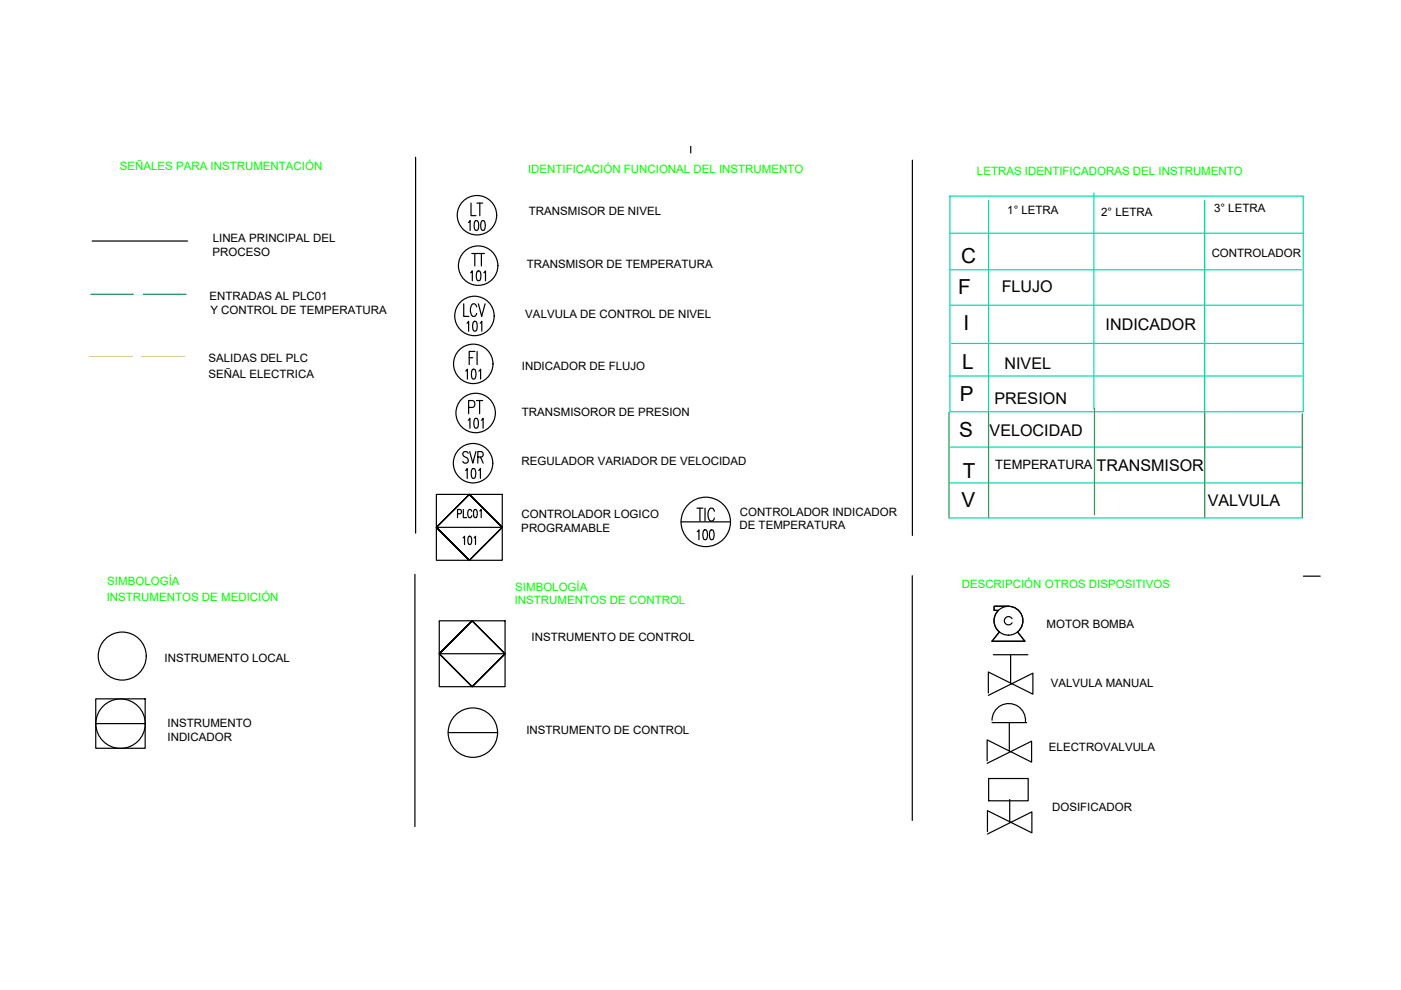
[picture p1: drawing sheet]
<svg xmlns="http://www.w3.org/2000/svg" width="297mm" height="210mm" viewBox="0 0 297 210" stroke-linecap="round" stroke-linejoin="round" font-family="sans-serif">
<!-- layer: 07 -->
<path d="M146.5 31v1.4M276.4 122.2h3.5" fill="none" stroke="#000" stroke-width=".25"/>
<!-- layer: 0 -->
<g fill="none" stroke="#000" stroke-width=".25">
<path d="M88.1 33.3v79.7M193.4 34v79.5M19.5 51.1h20.3M88 121.8v53.5M193.4 122.1v51.9M210.6 138.8h7.3M214.3 138.8v6M209.5 146.9v-4.4l9.5 4.7v-4.5l-9.5 4.7M210.3 152.7a3.5 3.5 0 0 1 3.7-3.5 3.5 3.5 0 0 1 3.4 3.8M210.3 153.2h7.4M214 153.2v6M209.3 161.3v-4.4l9.4 4.7v-4.5l-9.4 4.7"/>
<path d="M209.4 176.3v-4.4l9.4 4.7v-4.5l-9.4 4.7M209.6 165.1h8.4v4.7h-8.4zM214.1 169.5v4.7"/>
<circle cx="25.9" cy="139.1" r="5.1"/>
</g>
<path d="M19.2 62.4h9.1M30.4 62.4h9.1M201.2 87.5v22.3M209.6 87.5v22.3M232.1 86.6v22.6M255.4 87.5v22.3M276.1 87.7v22.1" fill="none" stroke="#139b48" stroke-width=".25"/>
<path d="M19 75.6h9M30.1 75.6h9.1" fill="none" stroke="#f8d731" stroke-width=".25"/>
<!-- layer: SYMS -->
<g fill="none" stroke="#000" stroke-width=".25">
<path d="M92.5 104.8h14v14h-14zM92.5 111.8h14M99.5 104.8l7 7-7 7-7-7 7-7 7 7-7 7-7-7 7-7-7 7 7 7 7-7zM144.4 110.6h10.5M93.1 131.6h14v14h-14zM93.1 138.6h14M100.1 131.6l7 7-7 7-7-7 7-7 7 7-7 7-7-7 7-7-7 7 7 7 7-7zM211.7 129.4a3.1 3.1 0 0 0 .2 4.6M211.9 134l-1.6 2h7l-1.6-2M213.8 128.5h-3v.9h.9M213.8 128.6a3.1 3.1 0 0 1 2.9 2 3.1 3.1 0 0 1-1 3.4M214.6 131.2a.88 .88 0 0 0-1.3-.3 .88 .88 0 0 0 0 1.4 .88 .88 0 0 0 1.3-.3"/>
<path d="M20.3 148.2h10.5v10.5h-10.5zM20.3 153.4h10.5M95 155.3h10.5"/>
<circle cx="101.1" cy="45.6" r="4.2"/>
<circle cx="101.4" cy="56.3" r="4.2"/>
<circle cx="100.3" cy="77.1" r="4.2"/>
<circle cx="100.6" cy="67" r="4.2"/>
<circle cx="100.3" cy="98.2" r="4.2"/>
<circle cx="100.8" cy="87.6" r="4.2"/>
<circle cx="149.6" cy="110.7" r="5.2"/>
<circle cx="213.8" cy="131.6" r="3.1"/>
<circle cx="25.6" cy="153.4" r="5.2"/>
<circle cx="100.3" cy="155.3" r="5.2"/>
</g>
<!-- layer: TAGS -->
<g fill="none" stroke="#000" stroke-width=".25">
<path d="M99.3 47.2l.4-.4v2.1M99.8 57.8l.3-.4v2.1M100.7 46.9l.4-.1a1.49 1.49 0 0 1 0 2.1h-.2a1.75 1.75 0 0 1-.2-2zM101.2 57.5l.3-.1a1.49 1.49 0 0 1 0 2.1h-.1a1.3 1.3 0 0 1-.4-1.7zM102.1 46.9l.4-.1a1.49 1.49 0 0 1 0 2.1h-.2a1.75 1.75 0 0 1-.2-2zM102.6 57.8l.3-.4v2.1M98.7 78.7l.4-.4v2.1M100.1 78.4l.4-.1a1.34 1.34 0 0 1 .3 1.7l-.1 .3-.3 .1a1.34 1.34 0 0 1-.4-1.7zM101.5 78.7l.4-.4v2.1M98.7 99.7l.4-.4v2.1M99.3 89.1l.3-.4v2.1M100.1 99.4l.4-.1a1.34 1.34 0 0 1 .3 1.7l-.1 .3-.4 .1a1.77 1.77 0 0 1-.2-2z"/>
<path d="M100.7 88.8l.3-.1a1.54 1.54 0 0 1 0 2.1h-.1a1.7 1.7 0 0 1-.2-2zM101.5 99.7l.4-.4v2.1M102.1 89.1l.3-.4v2.1M97 108.9l.7-.1 .1-.2-.1-.5-.7-.1v1.8M98.2 114l.3-.3v1.8M98.2 108v1.8h.7M99.4 113.8l.3-.1a1.24 1.24 0 0 1 0 1.8h-.2a1.44 1.44 0 0 1-.1-1.7zM100 108.4l-.3-.4a.98 .98 0 0 0-.3 1.7l.3 .1 .3-.5M100.5 114l.3-.3v1.8M100.6 108.1l.3-.1a1.26 1.26 0 0 1 0 1.8h-.2a1.44 1.44 0 0 1-.1-1.7zM101.7 108.3l.3-.3v1.8M147.8 107.7h1.2"/>
<path d="M147.8 112.7l.4-.4v2.1M148.4 107.7v2.8M149.2 112.4l.4-.1a1.3 1.3 0 0 1 .3 1.7l-.1 .3-.4 .1a1.73 1.73 0 0 1-.2-2zM149.5 107.7v2.8M150.6 112.4l.4-.1a1.3 1.3 0 0 1 .3 1.7l-.1 .3-.4 .1a1.73 1.73 0 0 1-.2-2zM151.5 108.4a.62 .62 0 0 0-.4-.6 .62 .62 0 0 0-.6 .1 1.99 1.99 0 0 0 .2 2.6 .66 .66 0 0 0 .8-.7"/>
</g>
<!-- layer: 0 -->
<path d="M201.4 41.6h74.9v45.7h-74.9zM201.4 49.5h74.9M201.4 57.2h74.6M209.6 42.5v44.8M231.9 40.9v45.7M201.4 79.7h74.6M201.5 64.7h74.6M201.7 72.8h74.7M201.5 94.8h74.6M201.3 109.8h74.6M201.5 102.4h74.6" fill="none" stroke="#00dda5" stroke-width=".25"/>
<path d="M255.4 42.5v45.1" fill="none" stroke="#00dda5" stroke-width=".3"/>
<g font-size="6.2">
<text x="97" y="68.1">LCV</text>
<text x="98.1" y="88.5">PT</text>
</g>
<g font-size="5.7">
<text x="98.8" y="46.6">LT</text>
<text x="98.8" y="57.1">TT</text>
<text x="97" y="99.1">SVR</text>
</g>
<g font-size="4.4">
<text x="203.8" y="55.8">C</text>
<text x="203.1" y="62.3">F</text>
<text x="204.3" y="69.9">I</text>
<text x="102" y="78.3" transform="rotate(-90 102 78.3)">FI</text>
<text x="204" y="78.2">L</text>
<text x="203.5" y="85">P</text>
<text x="203.4" y="92.6">S</text>
<text x="204.2" y="101.4">T</text>
<text x="203.9" y="107.5">V</text>
</g>
<g font-size="3.4">
<text x="212.4" y="62">FLUJO</text>
<text x="234.4" y="69.9">INDICADOR</text>
<text x="213" y="78.1">NIVEL</text>
<text x="210.9" y="85.6">PRESION</text>
<text x="209.8" y="92.4">VELOCIDAD</text>
<text x="232.5" y="99.8">TRANSMISOR</text>
<text x="256.1" y="107.3">VALVULA</text>
</g>
<text font-size="2.7" x="211" y="99.4">TEMPERATURA</text>
<g font-size="2.4" fill="#0f0">
<text x="25.4" y="36">SEÑALES PARA INSTRUMENTACIÓN</text>
<text x="112" y="36.7">IDENTIFICACIÓN FUNCIONAL DEL INSTRUMENTO</text>
<text x="207.1" y="37">LETRAS IDENTIFICADORAS DEL INSTRUMENTO</text>
<text x="22.8" y="124.1">SIMBOLOGÍA</text>
<text x="109.2" y="125.2">SIMBOLOGÍA</text>
<text x="203.9" y="124.6">DESCRIPCIÓN OTROS DISPOSITIVOS</text>
<text x="22.6" y="127.5">INSTRUMENTOS DE MEDICIÓN</text>
<text x="109.1" y="128.2">INSTRUMENTOS DE CONTROL</text>
</g>
<g font-size="2.4">
<text x="112.1" y="45.5">TRANSMISOR DE NIVEL</text>
<text x="213.6" y="45.5">1° LETRA</text>
<text x="233.5" y="45.8">2° LETRA</text>
<text x="257.4" y="44.9">3° LETRA</text>
<text x="45.1" y="51.4">LINEA PRINCIPAL DEL</text>
<text x="45.1" y="54.3">PROCESO</text>
<text x="111.7" y="56.9">TRANSMISOR DE TEMPERATURA</text>
<text x="256.9" y="54.6">CONTROLADOR</text>
<text x="44.4" y="63.6">ENTRADAS AL PLC01</text>
<text x="44.6" y="66.5">Y CONTROL DE TEMPERATURA</text>
<text x="111.4" y="67.4">VALVULA DE CONTROL DE NIVEL</text>
<text x="44.2" y="76.8">SALIDAS DEL PLC</text>
<text x="44.2" y="80.1">SEÑAL ELECTRICA</text>
<text x="110.6" y="78.4">INDICADOR DE FLUJO</text>
<text x="110.6" y="88.1">TRANSMISOROR DE PRESION</text>
<text x="110.6" y="98.6">REGULADOR VARIADOR DE VELOCIDAD</text>
<text x="110.5" y="112.8">PROGRAMABLE</text>
<text x="110.6" y="109.9">CONTROLADOR LOGICO</text>
<text x="156.8" y="112.2">DE TEMPERATURA</text>
<text x="156.8" y="109.3">CONTROLADOR INDICADOR</text>
<text x="112.7" y="136">INSTRUMENTO DE CONTROL</text>
<text x="221.9" y="133.1">MOTOR BOMBA</text>
<text x="34.9" y="140.4">INSTRUMENTO LOCAL</text>
<text x="222.8" y="145.7">VALVULA MANUAL</text>
<text x="35.5" y="154.1">INSTRUMENTO</text>
<text x="111.6" y="155.7">INSTRUMENTO DE CONTROL</text>
<text x="35.5" y="157">INDICADOR</text>
<text x="222.4" y="159.3">ELECTROVALVULA</text>
<text x="223.1" y="172">DOSIFICADOR</text>
</g>
</svg>
